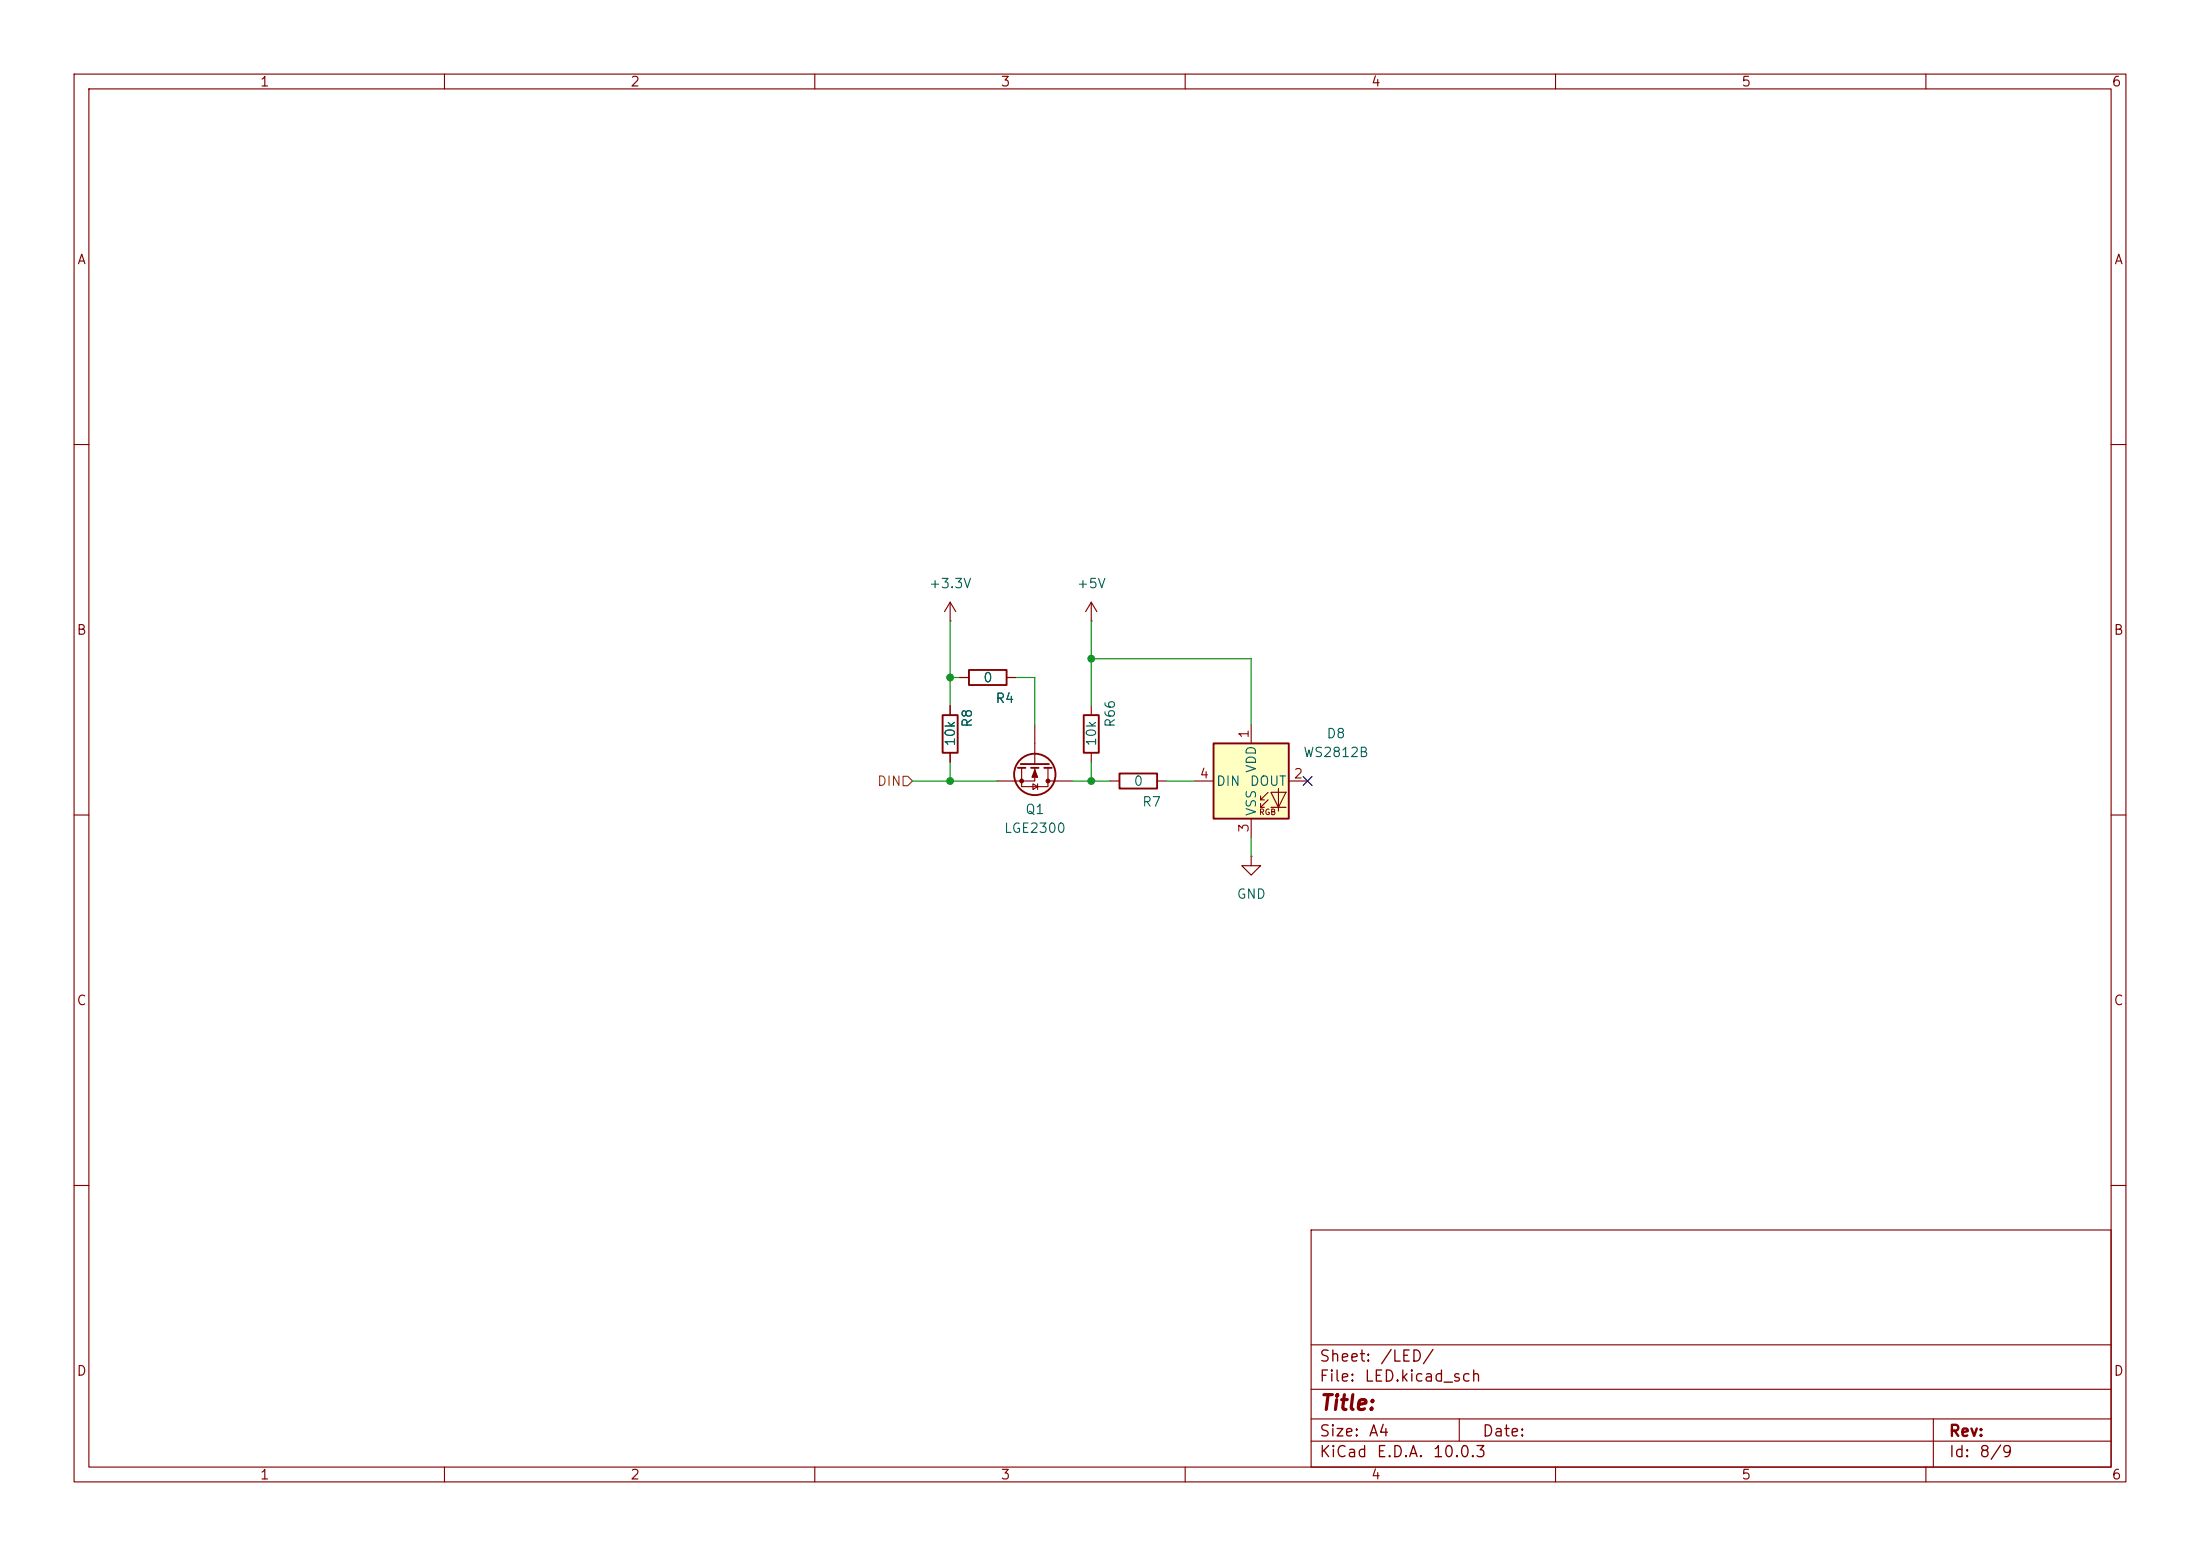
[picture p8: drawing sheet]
(kicad_sch
 (version 20260306)
 (generator "eeschema")
 (generator_version "10.0")
 (paper "A4")
 (lib_symbols
  (symbol "Device:Q_NMOS"
   (pin_numbers (hide yes))
   (pin_names
    (offset 0) (hide yes)) (exclude_from_sim no) (in_bom yes) (on_board yes)
   (in_pos_files yes)
   (duplicate_pin_numbers_are_jumpers no)
   (property "Reference" "Q1" (at 6.35 0 90) (show_name no) (do_not_autoplace no) (effects (font (size 1.27 1.27))))
   (property "Value" "LGE2300" (at 8.89 0 90) (show_name no) (do_not_autoplace no) (effects (font (size 1.27 1.27))))
   (property "Footprint" "Package_TO_SOT_SMD:SOT-23" (at 5.08 2.54 0) (show_name no) (do_not_autoplace no) (hide yes) (effects (font (size 1.27 1.27))))
   (property "Datasheet" "" (at 0 0 0) (show_name no) (do_not_autoplace no) (hide yes) (effects (font (size 1.27 1.27))))
   (property "Description" "N-MOSFET transistor" (at 0 0 0) (show_name no) (do_not_autoplace no) (hide yes) (effects (font (size 1.27 1.27))))
   (symbol "Q_NMOS_0_1"
    (polyline (pts (xy 0.254 1.905) (xy 0.254 -1.905)) (stroke (width 0.254) (type default)) (fill (type none)))
    (polyline (pts (xy 0.254 0) (xy -2.54 0)) (stroke (width 0) (type default)) (fill (type none)))
    (polyline (pts (xy 0.762 2.286) (xy 0.762 1.27)) (stroke (width 0.254) (type default)) (fill (type none)))
    (polyline (pts (xy 0.762 0.508) (xy 0.762 -0.508)) (stroke (width 0.254) (type default)) (fill (type none)))
    (polyline (pts (xy 0.762 -1.27) (xy 0.762 -2.286)) (stroke (width 0.254) (type default)) (fill (type none)))
    (polyline (pts (xy 0.762 -1.778) (xy 3.302 -1.778) (xy 3.302 1.778) (xy 0.762 1.778)) (stroke (width 0) (type default)) (fill (type none)))
    (polyline (pts (xy 1.016 0) (xy 2.032 0.381) (xy 2.032 -0.381) (xy 1.016 0)) (stroke (width 0) (type default)) (fill (type outline)))
    (circle (center 1.651 0) (radius 2.794) (stroke (width 0.254) (type default)) (fill (type none)))
    (polyline (pts (xy 2.54 2.54) (xy 2.54 1.778)) (stroke (width 0) (type default)) (fill (type none)))
    (circle (center 2.54 1.778) (radius 0.254) (stroke (width 0) (type default)) (fill (type outline)))
    (circle (center 2.54 -1.778) (radius 0.254) (stroke (width 0) (type default)) (fill (type outline)))
    (polyline (pts (xy 2.54 -2.54) (xy 2.54 0) (xy 0.762 0)) (stroke (width 0) (type default)) (fill (type none)))
    (polyline (pts (xy 2.921 0.381) (xy 3.683 0.381)) (stroke (width 0) (type default)) (fill (type none)))
    (polyline (pts (xy 3.302 0.381) (xy 2.921 -0.254) (xy 3.683 -0.254) (xy 3.302 0.381)) (stroke (width 0) (type default)) (fill (type none))))
   (symbol "Q_NMOS_1_1"
    (pin input line (at -5.08 0 0) (length 2.54) (name "G" (effects (font (size 1.27 1.27)))) (number "1" (effects (font (size 1.27 1.27)))))
    (pin passive line (at 2.54 -5.08 90) (length 2.54) (name "S" (effects (font (size 1.27 1.27)))) (number "2" (effects (font (size 1.27 1.27)))))
    (pin passive line (at 2.54 5.08 270) (length 2.54) (name "D" (effects (font (size 1.27 1.27)))) (number "3" (effects (font (size 1.27 1.27))))))
   (embedded_fonts no))
  (symbol "Device:R"
   (pin_numbers (hide yes))
   (pin_names
    (offset 0)) (exclude_from_sim no) (in_bom yes) (on_board yes)
   (in_pos_files yes)
   (duplicate_pin_numbers_are_jumpers no)
   (property "Reference" "R" (at 2.032 0 90) (show_name no) (do_not_autoplace no) (effects (font (size 1.27 1.27))))
   (property "Value" "R" (at 0 0 90) (show_name no) (do_not_autoplace no) (effects (font (size 1.27 1.27))))
   (property "Footprint" "" (at -1.778 0 90) (show_name no) (do_not_autoplace no) (hide yes) (effects (font (size 1.27 1.27))))
   (property "Datasheet" "" (at 0 0 0) (show_name no) (do_not_autoplace no) (hide yes) (effects (font (size 1.27 1.27))))
   (property "Description" "Resistor" (at 0 0 0) (show_name no) (do_not_autoplace no) (hide yes) (effects (font (size 1.27 1.27))))
   (symbol "R_0_1"
    (rectangle (start -1.016 -2.54) (end 1.016 2.54) (stroke (width 0.254) (type default)) (fill (type none))))
   (symbol "R_1_1"
    (pin passive line (at 0 3.81 270) (length 1.27) (name "" (effects (font (size 1.27 1.27)))) (number "1" (effects (font (size 1.27 1.27)))))
    (pin passive line (at 0 -3.81 90) (length 1.27) (name "" (effects (font (size 1.27 1.27)))) (number "2" (effects (font (size 1.27 1.27))))))
   (embedded_fonts no))
  (symbol "LED:WS2812B"
   (pin_names
    (offset 0.254)) (exclude_from_sim no) (in_bom yes) (on_board yes)
   (in_pos_files yes)
   (duplicate_pin_numbers_are_jumpers no)
   (property "Reference" "D" (at 5.08 5.715 0) (show_name no) (do_not_autoplace no) (effects (font (size 1.27 1.27)) (justify right bottom)))
   (property "Value" "WS2812B" (at 1.27 -5.715 0) (show_name no) (do_not_autoplace no) (effects (font (size 1.27 1.27)) (justify left top)))
   (property "Footprint" "LED_SMD:LED_WS2812B_PLCC4_5.0x5.0mm_P3.2mm" (at 1.27 -7.62 0) (show_name no) (do_not_autoplace no) (hide yes) (effects (font (size 1.27 1.27)) (justify left top)))
   (property "Datasheet" "https://cdn-shop.adafruit.com/datasheets/WS2812B.pdf" (at 2.54 -9.525 0) (show_name no) (do_not_autoplace no) (hide yes) (effects (font (size 1.27 1.27)) (justify left top)))
   (property "Description" "RGB LED with integrated controller" (at 0 0 0) (show_name no) (do_not_autoplace no) (hide yes) (effects (font (size 1.27 1.27))))
   (symbol "WS2812B_0_0"
    (text "RGB" (at 2.286 -4.191 0) (effects (font (size 0.762 0.762)))))
   (symbol "WS2812B_0_1"
    (polyline (pts (xy 1.27 -2.54) (xy 1.778 -2.54)) (stroke (width 0) (type default)) (fill (type none)))
    (polyline (pts (xy 1.27 -3.556) (xy 1.778 -3.556)) (stroke (width 0) (type default)) (fill (type none)))
    (polyline (pts (xy 2.286 -1.524) (xy 1.27 -2.54) (xy 1.27 -2.032)) (stroke (width 0) (type default)) (fill (type none)))
    (polyline (pts (xy 2.286 -2.54) (xy 1.27 -3.556) (xy 1.27 -3.048)) (stroke (width 0) (type default)) (fill (type none)))
    (polyline (pts (xy 3.683 -1.016) (xy 3.683 -3.556) (xy 3.683 -4.064)) (stroke (width 0) (type default)) (fill (type none)))
    (polyline (pts (xy 4.699 -1.524) (xy 2.667 -1.524) (xy 3.683 -3.556) (xy 4.699 -1.524)) (stroke (width 0) (type default)) (fill (type none)))
    (polyline (pts (xy 4.699 -3.556) (xy 2.667 -3.556)) (stroke (width 0) (type default)) (fill (type none)))
    (rectangle (start 5.08 5.08) (end -5.08 -5.08) (stroke (width 0.254) (type default)) (fill (type background))))
   (symbol "WS2812B_1_1"
    (pin power_in line (at 0 7.62 270) (length 2.54) (name "VDD" (effects (font (size 1.27 1.27)))) (number "1" (effects (font (size 1.27 1.27)))))
    (pin output line (at 7.62 0 180) (length 2.54) (name "DOUT" (effects (font (size 1.27 1.27)))) (number "2" (effects (font (size 1.27 1.27)))))
    (pin power_in line (at 0 -7.62 90) (length 2.54) (name "VSS" (effects (font (size 1.27 1.27)))) (number "3" (effects (font (size 1.27 1.27)))))
    (pin input line (at -7.62 0 0) (length 2.54) (name "DIN" (effects (font (size 1.27 1.27)))) (number "4" (effects (font (size 1.27 1.27))))))
   (embedded_fonts no))
  (symbol "power:+3.3V"
   (power global)
   (pin_numbers (hide yes))
   (pin_names
    (offset 0) (hide yes)) (exclude_from_sim no) (in_bom yes) (on_board yes)
   (in_pos_files yes)
   (duplicate_pin_numbers_are_jumpers no)
   (property "Reference" "#PWR" (at 0 -3.81 0) (show_name no) (do_not_autoplace no) (hide yes) (effects (font (size 1.27 1.27))))
   (property "Value" "+3.3V" (at 0 3.556 0) (show_name no) (do_not_autoplace no) (effects (font (size 1.27 1.27))))
   (property "Footprint" "" (at 0 0 0) (show_name no) (do_not_autoplace no) (hide yes) (effects (font (size 1.27 1.27))))
   (property "Datasheet" "" (at 0 0 0) (show_name no) (do_not_autoplace no) (hide yes) (effects (font (size 1.27 1.27))))
   (property "Description" "Power symbol creates a global label with name \"+3.3V\"" (at 0 0 0) (show_name no) (do_not_autoplace no) (hide yes) (effects (font (size 1.27 1.27))))
   (symbol "+3.3V_0_1"
    (polyline (pts (xy -0.762 1.27) (xy 0 2.54)) (stroke (width 0) (type default)) (fill (type none)))
    (polyline (pts (xy 0 2.54) (xy 0.762 1.27)) (stroke (width 0) (type default)) (fill (type none)))
    (polyline (pts (xy 0 0) (xy 0 2.54)) (stroke (width 0) (type default)) (fill (type none))))
   (symbol "+3.3V_1_1"
    (pin power_in line (at 0 0 90) (length 0) (name "" (effects (font (size 1.27 1.27)))) (number "1" (effects (font (size 1.27 1.27))))))
   (embedded_fonts no))
  (symbol "power:+5V"
   (power global)
   (pin_numbers (hide yes))
   (pin_names
    (offset 0) (hide yes)) (exclude_from_sim no) (in_bom yes) (on_board yes)
   (in_pos_files yes)
   (duplicate_pin_numbers_are_jumpers no)
   (property "Reference" "#PWR" (at 0 -3.81 0) (show_name no) (do_not_autoplace no) (hide yes) (effects (font (size 1.27 1.27))))
   (property "Value" "+5V" (at 0 3.556 0) (show_name no) (do_not_autoplace no) (effects (font (size 1.27 1.27))))
   (property "Footprint" "" (at 0 0 0) (show_name no) (do_not_autoplace no) (hide yes) (effects (font (size 1.27 1.27))))
   (property "Datasheet" "" (at 0 0 0) (show_name no) (do_not_autoplace no) (hide yes) (effects (font (size 1.27 1.27))))
   (property "Description" "Power symbol creates a global label with name \"+5V\"" (at 0 0 0) (show_name no) (do_not_autoplace no) (hide yes) (effects (font (size 1.27 1.27))))
   (symbol "+5V_0_1"
    (polyline (pts (xy -0.762 1.27) (xy 0 2.54)) (stroke (width 0) (type default)) (fill (type none)))
    (polyline (pts (xy 0 2.54) (xy 0.762 1.27)) (stroke (width 0) (type default)) (fill (type none)))
    (polyline (pts (xy 0 0) (xy 0 2.54)) (stroke (width 0) (type default)) (fill (type none))))
   (symbol "+5V_1_1"
    (pin power_in line (at 0 0 90) (length 0) (name "" (effects (font (size 1.27 1.27)))) (number "1" (effects (font (size 1.27 1.27))))))
   (embedded_fonts no))
  (symbol "power:GND"
   (power global)
   (pin_numbers (hide yes))
   (pin_names
    (offset 0) (hide yes)) (exclude_from_sim no) (in_bom yes) (on_board yes)
   (in_pos_files yes)
   (duplicate_pin_numbers_are_jumpers no)
   (property "Reference" "#PWR" (at 0 -6.35 0) (show_name no) (do_not_autoplace no) (hide yes) (effects (font (size 1.27 1.27))))
   (property "Value" "GND" (at 0 -3.81 0) (show_name no) (do_not_autoplace no) (effects (font (size 1.27 1.27))))
   (property "Footprint" "" (at 0 0 0) (show_name no) (do_not_autoplace no) (hide yes) (effects (font (size 1.27 1.27))))
   (property "Datasheet" "" (at 0 0 0) (show_name no) (do_not_autoplace no) (hide yes) (effects (font (size 1.27 1.27))))
   (property "Description" "Power symbol creates a global label with name \"GND\" , ground" (at 0 0 0) (show_name no) (do_not_autoplace no) (hide yes) (effects (font (size 1.27 1.27))))
   (symbol "GND_0_1"
    (polyline (pts (xy 0 0) (xy 0 -1.27) (xy 1.27 -1.27) (xy 0 -2.54) (xy -1.27 -1.27) (xy 0 -1.27)) (stroke (width 0) (type default)) (fill (type none))))
   (symbol "GND_1_1"
    (pin power_in line (at 0 0 270) (length 0) (name "" (effects (font (size 1.27 1.27)))) (number "1" (effects (font (size 1.27 1.27))))))
   (embedded_fonts no)))
 (junction
  (at 128.27 91.44)
  (diameter 0)
  (color 0 0 0 0))
 (junction
  (at 147.32 88.9)
  (diameter 0)
  (color 0 0 0 0))
 (junction
  (at 147.32 105.41)
  (diameter 0)
  (color 0 0 0 0))
 (junction
  (at 128.27 105.41)
  (diameter 0)
  (color 0 0 0 0))
 (no_connect
  (at 176.53 105.41))
 (wire
  (pts (xy 157.48 105.41) (xy 161.29 105.41))
  (stroke (width 0) (type default)))
 (wire
  (pts (xy 168.91 88.9) (xy 147.32 88.9))
  (stroke (width 0) (type default)))
 (wire
  (pts (xy 168.91 97.79) (xy 168.91 88.9))
  (stroke (width 0) (type default)))
 (wire
  (pts (xy 123.19 105.41) (xy 128.27 105.41))
  (stroke (width 0) (type default)))
 (wire
  (pts (xy 128.27 105.41) (xy 134.62 105.41))
  (stroke (width 0) (type default)))
 (wire
  (pts (xy 147.32 83.82) (xy 147.32 88.9))
  (stroke (width 0) (type default)))
 (wire
  (pts (xy 144.78 105.41) (xy 147.32 105.41))
  (stroke (width 0) (type default)))
 (wire
  (pts (xy 139.7 97.79) (xy 139.7 91.44))
  (stroke (width 0) (type default)))
 (wire
  (pts (xy 147.32 105.41) (xy 149.86 105.41))
  (stroke (width 0) (type default)))
 (wire
  (pts (xy 128.27 102.87) (xy 128.27 105.41))
  (stroke (width 0) (type default)))
 (wire
  (pts (xy 168.91 115.57) (xy 168.91 113.03))
  (stroke (width 0) (type default)))
 (wire
  (pts (xy 147.32 105.41) (xy 147.32 102.87))
  (stroke (width 0) (type default)))
 (wire
  (pts (xy 128.27 91.44) (xy 129.54 91.44))
  (stroke (width 0) (type default)))
 (wire
  (pts (xy 147.32 88.9) (xy 147.32 95.25))
  (stroke (width 0) (type default)))
 (wire
  (pts (xy 128.27 83.82) (xy 128.27 91.44))
  (stroke (width 0) (type default)))
 (wire
  (pts (xy 128.27 91.44) (xy 128.27 95.25))
  (stroke (width 0) (type default)))
 (wire
  (pts (xy 139.7 91.44) (xy 137.16 91.44))
  (stroke (width 0) (type default)))
 (hierarchical_label "DIN"
  (shape input)
  (at 123.19 105.41 180)
  (effects (font (size 1.27 1.27)) (justify right)))
 (symbol
  (lib_id "power:GND")
  (at 168.91 115.57 0)
  (unit 1)
  (body_style 1)
  (exclude_from_sim no)
  (in_bom yes)
  (on_board yes)
  (in_pos_files yes)
  (dnp no)
  (fields_autoplaced yes)
  (property "Reference" "#PWR042" (at 168.91 121.92 0) (hide yes) (show_name no) (do_not_autoplace no) (effects (font (size 1.27 1.27))))
  (property "Value" "GND" (at 168.91 120.65 0) (show_name no) (do_not_autoplace no) (effects (font (size 1.27 1.27))))
  (property "Footprint" "" (at 168.91 115.57 0) (hide yes) (show_name no) (do_not_autoplace no) (effects (font (size 1.27 1.27))))
  (property "Datasheet" "" (at 168.91 115.57 0) (hide yes) (show_name no) (do_not_autoplace no) (effects (font (size 1.27 1.27))))
  (property "Description" "Power symbol creates a global label with name \"GND\" , ground" (at 168.91 115.57 0) (hide yes) (show_name no) (do_not_autoplace no) (effects (font (size 1.27 1.27))))
  (pin "1"))
 (symbol
  (lib_id "Device:R")
  (at 147.32 99.06 0)
  (unit 1)
  (body_style 1)
  (exclude_from_sim no)
  (in_bom yes)
  (on_board yes)
  (in_pos_files yes)
  (dnp no)
  (property "Reference" "R66" (at 149.86 98.298 90) (show_name no) (do_not_autoplace no) (effects (font (size 1.27 1.27)) (justify left)))
  (property "Value" "10k" (at 147.32 100.838 90) (show_name no) (do_not_autoplace no) (effects (font (size 1.27 1.27)) (justify left)))
  (property "Footprint" "Resistor_SMD:R_0603_1608Metric_Pad0.98x0.95mm_HandSolder" (at 145.542 99.06 90) (hide yes) (show_name no) (do_not_autoplace no) (effects (font (size 1.27 1.27))))
  (property "Datasheet" "" (at 147.32 99.06 0) (hide yes) (show_name no) (do_not_autoplace no) (effects (font (size 1.27 1.27))))
  (property "Description" "Resistor" (at 147.32 99.06 0) (hide yes) (show_name no) (do_not_autoplace no) (effects (font (size 1.27 1.27))))
  (pin "1")
  (pin "2"))
 (symbol
  (lib_id "LED:WS2812B")
  (at 168.91 105.41 0)
  (unit 1)
  (body_style 1)
  (exclude_from_sim no)
  (in_bom yes)
  (on_board yes)
  (in_pos_files yes)
  (dnp no)
  (fields_autoplaced yes)
  (property "Reference" "D8" (at 180.34 98.9898 0) (show_name no) (do_not_autoplace no) (effects (font (size 1.27 1.27))))
  (property "Value" "WS2812B" (at 180.34 101.5298 0) (show_name no) (do_not_autoplace no) (effects (font (size 1.27 1.27))))
  (property "Footprint" "LED_SMD:LED_WS2812B_PLCC4_5.0x5.0mm_P3.2mm" (at 170.18 113.03 0) (hide yes) (show_name no) (do_not_autoplace no) (effects (font (size 1.27 1.27)) (justify left top)))
  (property "Datasheet" "https://cdn-shop.adafruit.com/datasheets/WS2812B.pdf" (at 171.45 114.935 0) (hide yes) (show_name no) (do_not_autoplace no) (effects (font (size 1.27 1.27)) (justify left top)))
  (property "Description" "RGB LED with integrated controller" (at 168.91 105.41 0) (hide yes) (show_name no) (do_not_autoplace no) (effects (font (size 1.27 1.27))))
  (pin "2")
  (pin "1")
  (pin "3")
  (pin "4"))
 (symbol
  (lib_id "Device:R")
  (at 128.27 99.06 0)
  (unit 1)
  (body_style 1)
  (exclude_from_sim no)
  (in_bom yes)
  (on_board yes)
  (in_pos_files yes)
  (dnp no)
  (property "Reference" "R8" (at 130.556 98.298 90) (show_name no) (do_not_autoplace no) (effects (font (size 1.27 1.27)) (justify left)))
  (property "Value" "10k" (at 128.27 100.838 90) (show_name no) (do_not_autoplace no) (effects (font (size 1.27 1.27)) (justify left)))
  (property "Footprint" "Resistor_SMD:R_0603_1608Metric_Pad0.98x0.95mm_HandSolder" (at 126.492 99.06 90) (hide yes) (show_name no) (do_not_autoplace no) (effects (font (size 1.27 1.27))))
  (property "Datasheet" "" (at 128.27 99.06 0) (hide yes) (show_name no) (do_not_autoplace no) (effects (font (size 1.27 1.27))))
  (property "Description" "Resistor" (at 128.27 99.06 0) (hide yes) (show_name no) (do_not_autoplace no) (effects (font (size 1.27 1.27))))
  (pin "1")
  (pin "2"))
 (symbol
  (lib_id "Device:R")
  (at 133.35 91.44 90)
  (unit 1)
  (body_style 1)
  (exclude_from_sim no)
  (in_bom yes)
  (on_board yes)
  (in_pos_files yes)
  (dnp no)
  (property "Reference" "R4" (at 135.636 94.234 90) (show_name no) (do_not_autoplace no) (effects (font (size 1.27 1.27))))
  (property "Value" "0" (at 133.35 91.44 90) (show_name no) (do_not_autoplace no) (effects (font (size 1.27 1.27))))
  (property "Footprint" "Resistor_SMD:R_0603_1608Metric_Pad0.98x0.95mm_HandSolder" (at 133.35 93.218 90) (hide yes) (show_name no) (do_not_autoplace no) (effects (font (size 1.27 1.27))))
  (property "Datasheet" "" (at 133.35 91.44 0) (hide yes) (show_name no) (do_not_autoplace no) (effects (font (size 1.27 1.27))))
  (property "Description" "Resistor" (at 133.35 91.44 0) (hide yes) (show_name no) (do_not_autoplace no) (effects (font (size 1.27 1.27))))
  (pin "1")
  (pin "2"))
 (symbol
  (lib_id "Device:R")
  (at 153.67 105.41 90)
  (unit 1)
  (body_style 1)
  (exclude_from_sim no)
  (in_bom yes)
  (on_board yes)
  (in_pos_files yes)
  (dnp no)
  (property "Reference" "R7" (at 155.448 108.204 90) (show_name no) (do_not_autoplace no) (effects (font (size 1.27 1.27))))
  (property "Value" "0" (at 153.67 105.41 90) (show_name no) (do_not_autoplace no) (effects (font (size 1.27 1.27))))
  (property "Footprint" "Resistor_SMD:R_0603_1608Metric_Pad0.98x0.95mm_HandSolder" (at 153.67 107.188 90) (hide yes) (show_name no) (do_not_autoplace no) (effects (font (size 1.27 1.27))))
  (property "Datasheet" "" (at 153.67 105.41 0) (hide yes) (show_name no) (do_not_autoplace no) (effects (font (size 1.27 1.27))))
  (property "Description" "Resistor" (at 153.67 105.41 0) (hide yes) (show_name no) (do_not_autoplace no) (effects (font (size 1.27 1.27))))
  (pin "1")
  (pin "2"))
 (symbol
  (lib_id "power:+3.3V")
  (at 128.27 83.82 0)
  (unit 1)
  (body_style 1)
  (exclude_from_sim no)
  (in_bom yes)
  (on_board yes)
  (in_pos_files yes)
  (dnp no)
  (fields_autoplaced yes)
  (property "Reference" "#PWR018" (at 128.27 87.63 0) (hide yes) (show_name no) (do_not_autoplace no) (effects (font (size 1.27 1.27))))
  (property "Value" "+3.3V" (at 128.27 78.74 0) (show_name no) (do_not_autoplace no) (effects (font (size 1.27 1.27))))
  (property "Footprint" "" (at 128.27 83.82 0) (hide yes) (show_name no) (do_not_autoplace no) (effects (font (size 1.27 1.27))))
  (property "Datasheet" "" (at 128.27 83.82 0) (hide yes) (show_name no) (do_not_autoplace no) (effects (font (size 1.27 1.27))))
  (property "Description" "Power symbol creates a global label with name \"+3.3V\"" (at 128.27 83.82 0) (hide yes) (show_name no) (do_not_autoplace no) (effects (font (size 1.27 1.27))))
  (pin "1"))
 (symbol
  (lib_id "power:+5V")
  (at 147.32 83.82 0)
  (unit 1)
  (body_style 1)
  (exclude_from_sim no)
  (in_bom yes)
  (on_board yes)
  (in_pos_files yes)
  (dnp no)
  (fields_autoplaced yes)
  (property "Reference" "#PWR041" (at 147.32 87.63 0) (hide yes) (show_name no) (do_not_autoplace no) (effects (font (size 1.27 1.27))))
  (property "Value" "+5V" (at 147.32 78.74 0) (show_name no) (do_not_autoplace no) (effects (font (size 1.27 1.27))))
  (property "Footprint" "" (at 147.32 83.82 0) (hide yes) (show_name no) (do_not_autoplace no) (effects (font (size 1.27 1.27))))
  (property "Datasheet" "" (at 147.32 83.82 0) (hide yes) (show_name no) (do_not_autoplace no) (effects (font (size 1.27 1.27))))
  (property "Description" "Power symbol creates a global label with name \"+5V\"" (at 147.32 83.82 0) (hide yes) (show_name no) (do_not_autoplace no) (effects (font (size 1.27 1.27))))
  (pin "1"))
 (symbol
  (lib_id "Device:Q_NMOS")
  (at 139.7 102.87 270)
  (unit 1)
  (body_style 1)
  (exclude_from_sim no)
  (in_bom yes)
  (on_board yes)
  (in_pos_files yes)
  (dnp no)
  (fields_autoplaced yes)
  (property "Reference" "Q1" (at 139.7 109.22 90) (show_name no) (do_not_autoplace no) (effects (font (size 1.27 1.27))))
  (property "Value" "LGE2300" (at 139.7 111.76 90) (show_name no) (do_not_autoplace no) (effects (font (size 1.27 1.27))))
  (property "Footprint" "Package_TO_SOT_SMD:SOT-23" (at 142.24 107.95 0) (hide yes) (show_name no) (do_not_autoplace no) (effects (font (size 1.27 1.27))))
  (property "Datasheet" "" (at 139.7 102.87 0) (hide yes) (show_name no) (do_not_autoplace no) (effects (font (size 1.27 1.27))))
  (property "Description" "N-MOSFET transistor" (at 139.7 102.87 0) (hide yes) (show_name no) (do_not_autoplace no) (effects (font (size 1.27 1.27))))
  (pin "2")
  (pin "1")
  (pin "3")))
